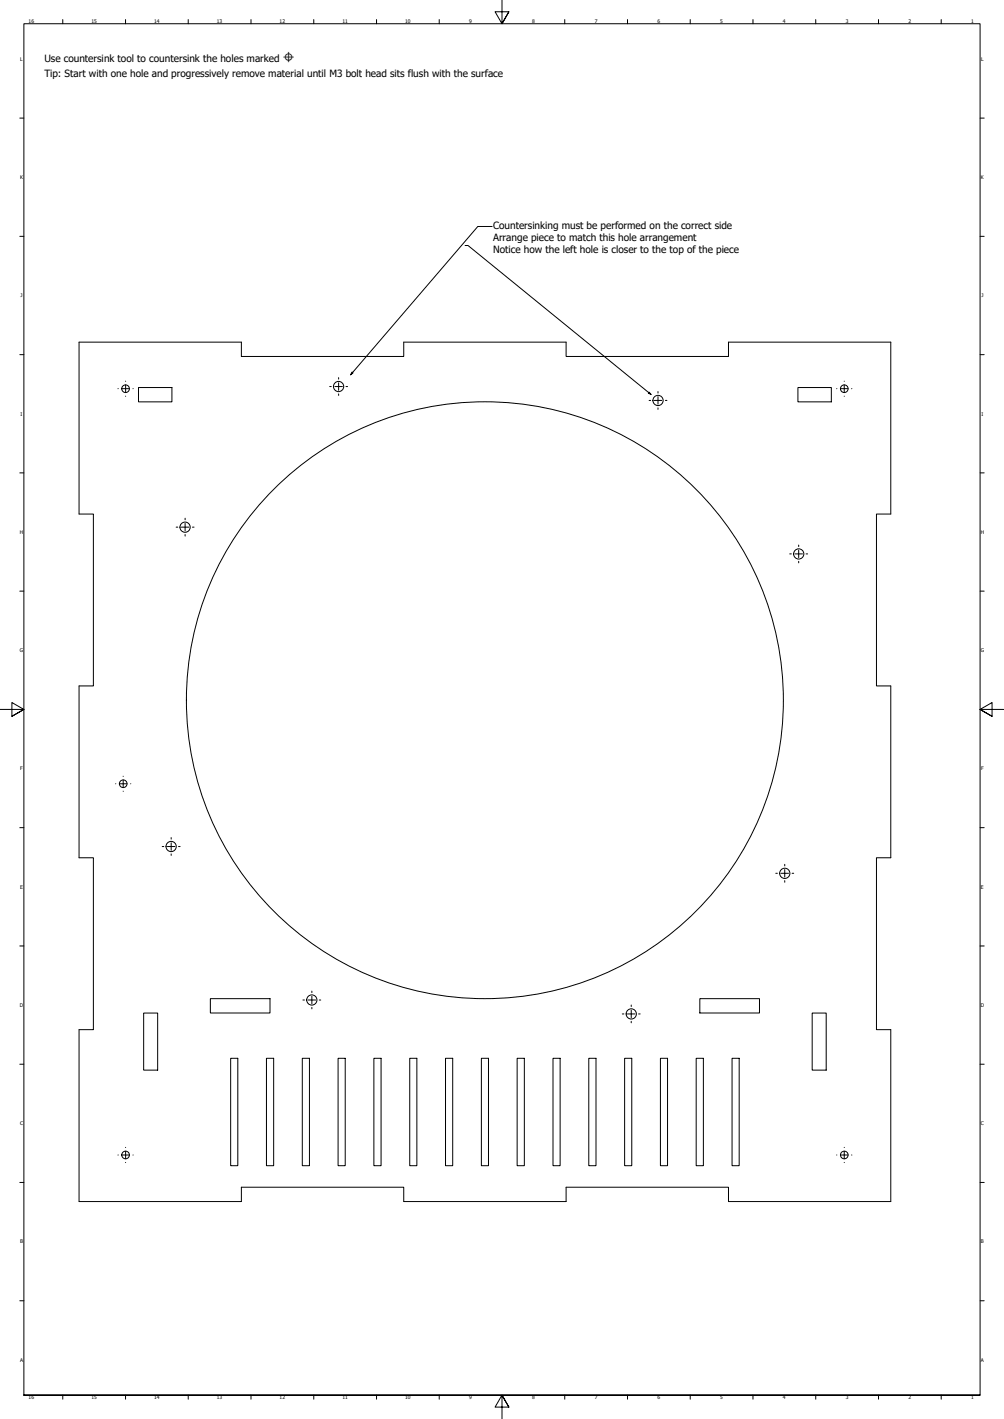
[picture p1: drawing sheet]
<svg xmlns="http://www.w3.org/2000/svg" width="841mm" height="1189mm" viewBox="0 0 841 1189" stroke-linecap="round" stroke-linejoin="round" font-family="sans-serif">
<!-- layer: Visible (ANSI) -->
<g fill="none" stroke="#000" stroke-width=".84">
<path d="M66 287h136v12h136v-12h136v12h136v-12h136v144h-12v144h12v144h-12v144h12v144h-136v-12h-136v12h-136v-12h-136v12h-136v-144h12v-144h-12v-144h12v-144h-12zM116 325h28v12h-28zM668 325h28v12h-28zM176 837h50v12h-50zM586 837h50v12h-50zM120 849h12v48h-12zM680 849h12v48h-12zM193 887h6v90h-6zM223 887h6v90h-6zM253 887h6v90h-6zM283 887h6v90h-6zM313 887h6v90h-6z"/>
<path d="M343 887h6v90h-6zM373 887h6v90h-6zM403 887h6v90h-6zM433 887h6v90h-6zM463 887h6v90h-6zM493 887h6v90h-6zM523 887h6v90h-6zM553 887h6v90h-6zM583 887h6v90h-6zM613 887h6v90h-6z"/>
<circle cx="105" cy="326" r="3"/>
<circle cx="284" cy="324" r="4"/>
<circle cx="551" cy="336" r="4"/>
<circle cx="707" cy="326" r="3"/>
<circle cx="155" cy="442" r="4"/>
<circle cx="669" cy="464" r="4"/>
<circle cx="406" cy="587" r="250"/>
<circle cx="103" cy="657" r="3"/>
<circle cx="143" cy="709" r="4"/>
<circle cx="657" cy="732" r="4"/>
<circle cx="261" cy="838" r="4"/>
<circle cx="529" cy="849" r="4"/>
<circle cx="105" cy="968" r="3"/>
<circle cx="707" cy="968" r="3"/>
</g>
<!-- layer: Border (ANSI) -->
<g fill="none" stroke="#000" stroke-width=".84">
<path d="M420 0v20l-5-10h11l-6 10 6-10M53 16v4M105 16v4M158 16v4M210 16v4M263 16v4M315 16v4M368 16v4M473 16v4M526 16v4M578 16v4M631 16v4"/>
<path d="M683 16v4M736 16v4M788 16v4M17 99h3M821 99h3M17 198h3M821 198h3M17 297h3M821 297h3M17 396h3M821 396h3M17 495h3"/>
<path d="M821 495h3M0 594h20l-10-5v11l10-6-10 6M841 594h-20l10-5v11l-10-6 10 6M17 693h3M821 693h3M17 793h3M821 793h3M17 892h3M821 892h3M17 991h3M821 991h3M17 1090h3"/>
<path d="M821 1090h3M20 1169v-1149h801v1149h-801h801M53 1169v3M105 1169v3M158 1169v3M210 1169v3M263 1169v3M315 1169v3M368 1169v3M426 1179l-6-10 6 10h-11l5-10v20M473 1169v3M526 1169v3"/>
<path d="M578 1169v3M631 1169v3M683 1169v3M736 1169v3M788 1169v3"/>
</g>
<!-- layer: Center Mark (ANSI) -->
<g fill="none" stroke="#000" stroke-width=".84">
<path d="M105 319h.1M284 316v2M707 319h.1M99 326h.1M102 326h6M105 322v7M105 332h.1M111 326h1M276 324h1M280 324h7M284 321v6M284 330v1"/>
<path d="M290 324h1M544 335h1M548 335h6M551 328v1M551 332v7M557 335h2M701 326h.1M704 326h6M707 322v7M707 332h.1M713 326h1M551 342v1"/>
<path d="M155 434v1M155 438v7M148 442h1M152 442h6M155 448v1M161 442h2M669 457v1M662 464h1M666 464h6M669 461v6M669 470v2M675 464h2"/>
<path d="M97 657h.1M100 657h6M103 650v1M103 653v7M109 657h1M103 663h.1M136 709h1M140 709h7M143 702v1M143 706v6M143 715v2M150 709h1"/>
<path d="M650 732h1M654 732h7M657 724v2M657 728v7M657 738v1M664 732h1M254 838h1M258 838h6M261 830v2M261 835v6M267 838h2M261 844v1"/>
<path d="M521 850h2M526 850h6M529 842v1M529 846v7M529 856v1M535 850h1M99 968h.1M102 968h6M105 961h.1M105 965v6M105 974h.1M111 968h1"/>
<path d="M701 968h.1M704 968h6M707 961h.1M707 965v6M707 974h.1M713 968h1"/>
</g>
<!-- layer: Symbol (ANSI) -->
<path d="M412 190h-12l-106 124M390 206h2l153 125M295 312h1l-2 2zM544 329l1 2-2-2z" fill="none" stroke="#000" stroke-width=".84"/>
<g fill="#000">
<path d="M295 312h1l-2 2z" fill-rule="evenodd"/>
<path d="M544 329l1 2-2-2z" fill-rule="evenodd"/>
</g>
<g font-size="8.4">
<text x="37" y="52">Use countersink tool to countersink the holes marked ⌖</text>
<text x="37" y="64">Tip: Start with one hole and progressively remove material until M3 bolt head sits flush with the surface</text>
<text x="413" y="192">Countersinking must be performed on the correct side</text>
<text x="413" y="202">Arrange piece to match this hole arrangement</text>
<text x="413" y="212">Notice how the left hole is closer to the top of the piece</text>
</g>
<g font-size="4.2">
<text x="24" y="19">16</text>
<text x="77" y="19">15</text>
<text x="129" y="19">14</text>
<text x="182" y="19">13</text>
<text x="234" y="19">12</text>
<text x="287" y="19">11</text>
<text x="339" y="19">10</text>
<text x="393" y="19">9</text>
<text x="446" y="19">8</text>
<text x="498" y="19">7</text>
<text x="551" y="19">6</text>
<text x="603" y="19">5</text>
<text x="656" y="19">4</text>
<text x="708" y="19">3</text>
<text x="761" y="19">2</text>
<text x="814" y="19">1</text>
<text x="17" y="51">L</text>
<text x="822" y="51">L</text>
<text x="17" y="150">K</text>
<text x="822" y="150">K</text>
<text x="17" y="249">J</text>
<text x="822" y="249">J</text>
<text x="17" y="348">I</text>
<text x="822" y="348">I</text>
<text x="17" y="447">H</text>
<text x="821" y="447">H</text>
<text x="17" y="546">G</text>
<text x="821" y="546">G</text>
<text x="17" y="645">F</text>
<text x="822" y="645">F</text>
<text x="17" y="744">E</text>
<text x="822" y="744">E</text>
<text x="17" y="844">D</text>
<text x="821" y="844">D</text>
<text x="17" y="943">C</text>
<text x="822" y="943">C</text>
<text x="17" y="1042">B</text>
<text x="822" y="1042">B</text>
<text x="17" y="1141">A</text>
<text x="822" y="1141">A</text>
<text x="24" y="1172">16</text>
<text x="77" y="1172">15</text>
<text x="129" y="1172">14</text>
<text x="182" y="1172">13</text>
<text x="234" y="1172">12</text>
<text x="287" y="1172">11</text>
<text x="339" y="1172">10</text>
<text x="393" y="1172">9</text>
<text x="446" y="1172">8</text>
<text x="498" y="1172">7</text>
<text x="551" y="1172">6</text>
<text x="603" y="1172">5</text>
<text x="656" y="1172">4</text>
<text x="708" y="1172">3</text>
<text x="761" y="1172">2</text>
<text x="814" y="1172">1</text>
</g>
</svg>
